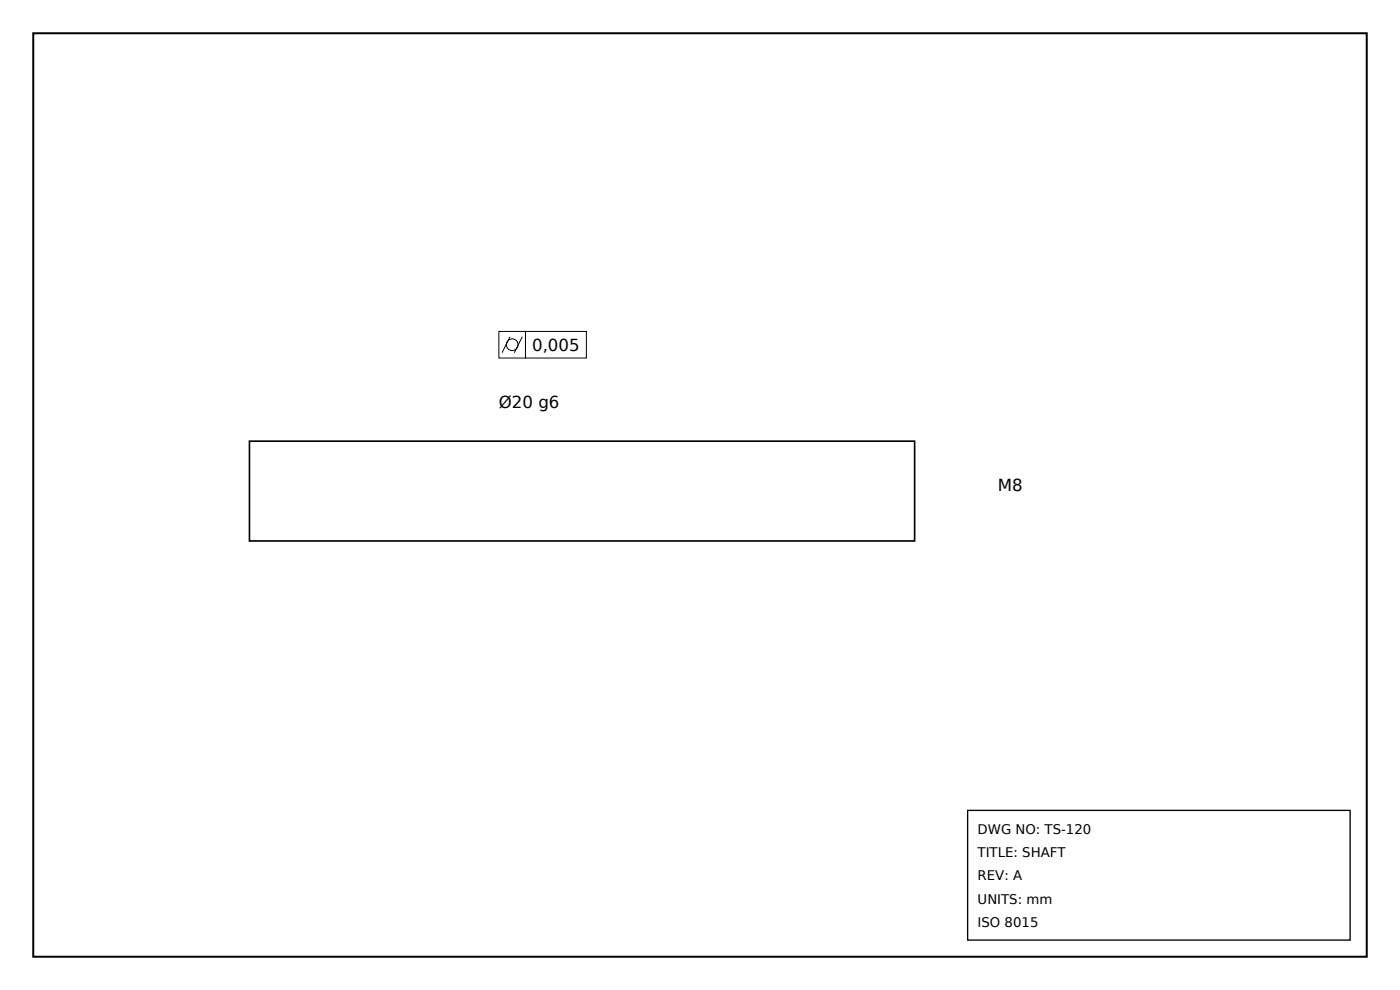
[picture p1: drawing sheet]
<svg xmlns="http://www.w3.org/2000/svg" width="297mm" height="210mm" viewBox="0 0 297 210" stroke-linecap="round" stroke-linejoin="round" font-family="sans-serif">
<path d="M7.1 7.1h282.8v195.8h-282.8z" fill="none" stroke="#000" stroke-width=".42"/>
<path d="M52.9 93.6h141.1v21.1h-141.1z" fill="none" stroke="#000" stroke-width=".35"/>
<g fill="none" stroke="#000" stroke-width=".21">
<path d="M105.8 70.3h5.7v5.6h-5.7zM108.2 71.4l-1.7 3.4M110.8 71.4l-1.7 3.4M111.5 70.3h12.9v5.6h-12.9z"/>
<circle cx="108.7" cy="73.1" r="1.24"/>
</g>
<path d="M205.3 171.9h81.1v27.5h-81.1z" fill="none" stroke="#000" stroke-width=".28"/>
<g font-size="3.5">
<text x="112.9" y="74.5">0,005</text>
<text x="105.8" y="86.5">Ø20 g6</text>
<text x="211.7" y="104.2">M8</text>
</g>
<g font-size="2.8">
<text x="207.4" y="176.8">DWG NO: TS-120</text>
<text x="207.4" y="181.8">TITLE: SHAFT</text>
<text x="207.4" y="186.7">REV: A</text>
<text x="207.4" y="191.7">UNITS: mm</text>
<text x="207.4" y="196.6">ISO 8015</text>
</g>
</svg>
